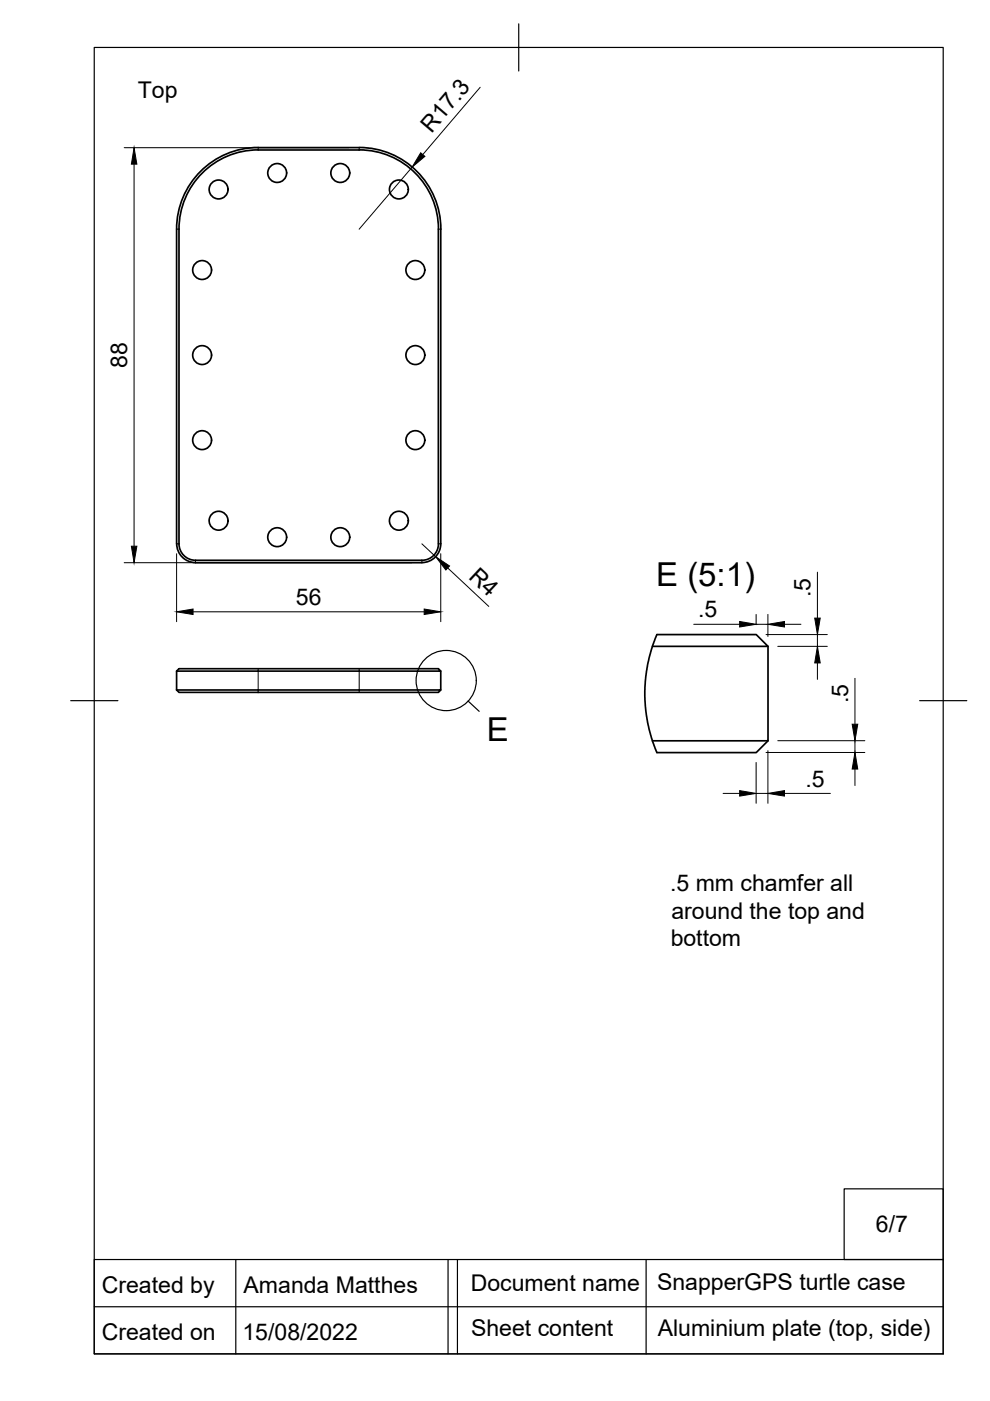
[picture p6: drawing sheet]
<svg xmlns="http://www.w3.org/2000/svg" width="210mm" height="297mm" viewBox="0 0 210 297" stroke-linecap="round" stroke-linejoin="round" font-family="sans-serif">
<!-- layer: Visible Narrow -->
<path d="M54.7 31.3v.5M76.2 31.3v.5M37.4 48.6h.6M92.9 48.6h.6M37.4 115.3h.6M41.4 118.8v.5M89.5 118.8v.5M92.9 115.3h.6M54.7 141.8v5M76.2 141.8v5" fill="none" stroke="#000" stroke-width=".21"/>
<!-- layer: Visible -->
<g fill="none" stroke="#000" stroke-width=".36">
<path d="M37.4 48.6v66.7M37.4 48.6a17.3 17.3 0 0 1 17.3-17.3h21.5a17.3 17.3 0 0 1 17.3 17.3M38 48.6v66.7a3.5 3.5 0 0 0 3.4 3.5h48.1a3.5 3.5 0 0 0 3.5-3.5M92.9 48.6v66.7M93 48.6a16.8 16.8 0 0 0-16.8-16.8h-21.5a16.8 16.8 0 0 0-16.7 16.8M93.5 48.6v66.7a4 4 0 0 1-4 4M37.5 115.3a4 4 0 0 0 4 4M41.4 119.3h48.1M138.3 137h24.5l-2.5-2.5h-21l-1 2.5-.9 3.4-.5 3.2-.2 2.8 .1 3.5 .5 3.2 .8 3.3 1.2 3.2h21l2.5-2.5M162.8 137v20.1h-24.5M37.4 142.3h56.1l-.6-.5h-54.9l-.6 .5v4M37.4 146.3h56.1l-.6 .5h-54.9z"/>
<path d="M93.5 142.3v4"/>
<circle cx="58.8" cy="36.7" r="2"/>
<circle cx="72.1" cy="36.7" r="2"/>
<circle cx="42.9" cy="57.3" r="2"/>
<circle cx="46.3" cy="40.2" r="2"/>
<circle cx="84.6" cy="40.2" r="2"/>
<circle cx="88.1" cy="57.3" r="2"/>
<circle cx="42.9" cy="75.3" r="2"/>
<circle cx="88.1" cy="75.3" r="2"/>
<circle cx="42.9" cy="93.3" r="2"/>
<circle cx="88.1" cy="93.3" r="2"/>
<circle cx="46.3" cy="110.4" r="2"/>
<circle cx="58.8" cy="113.9" r="2"/>
<circle cx="72.1" cy="113.9" r="2"/>
<circle cx="84.6" cy="110.4" r="2"/>
</g>
<!-- layer: Border -->
<path d="M20 10.1h180v276.9h-180zM110 5.1v10M15 148.6h10M195 148.6h10" fill="none" stroke="#000" stroke-width=".25"/>
<!-- layer: TitleBlock -->
<path d="M179 252.1h21v14.9h-21zM20 267h180v20h-180zM20 277.1h180M50 267v20M95 267v20M97 267v20M137 267v20" fill="none" stroke="#000" stroke-width=".25"/>
<!-- layer: Annotations -->
<g fill="none" stroke="#000" stroke-width=".25">
<path d="M99.3 148.6l2.3 2.2"/>
<circle cx="94.6" cy="144.3" r="6.4"/>
</g>
<!-- layer: Dimensions -->
<g fill="none" stroke="#000" stroke-width=".21">
<path d="M101.8 18.5l-12.2 14.3M26.3 31.3h47.7M28.4 34.8v81M87.4 35.4l-11.3 13.2M26.3 119.3h61.1M37.4 117.4v14.4M89.5 115.3l2.9 2.7M93.5 117.4v14.4M40.9 129.7h49M94.9 120.4l8.7 8.2M147.1 132.4h9.7M160.3 130.3v2.1"/>
<path d="M160.3 132.4h2.5M162.4 134.5h13M162.8 130.3v4.6M164.9 137h10.5M166.3 132.4h3.5M173.3 121.3v9.7M173.3 134.5v2.5M162.4 159.5h21M162.8 159.2v11.1M164.9 157h18.5M173.3 140.6v3.4M181.3 143.8v9.8"/>
<path d="M181.3 157v2.5M153.3 168.2h3.5M160.3 161.7v8.6M160.3 168.2h2.5M166.3 168.2h9.8M181.3 163.1v3.4"/>
</g>
<g fill="#000" stroke="#000" stroke-width=".21">
<path d="M28.4 31.3l.6 3.5h-1.1zM89.2 32.4l.9 .8-2.7 2.2zM27.9 115.8h1.1l-.6 3.5zM37.4 129.7l3.5-.6v1.2zM89.9 129.1l3.6 .6-3.6 .6zM92.4 118l2.9 2-.8 .8zM156.8 131.8l3.5 .6-3.5 .5zM162.8 132.4l3.5-.6v1.1zM172.7 131h1.2l-.6 3.5zM173.3 137l.6 3.6h-1.2zM180.7 153.6h1.2l-.6 3.4zM156.8 167.6l3.5 .6-3.5 .6z"/>
<path d="M162.8 168.2l3.5-.6v1.2zM181.3 159.5l.6 3.6h-1.2z"/>
</g>
<g font-size="7">
<text x="139.1" y="124.1">E (5:1)</text>
<text x="103.2" y="157.1">E</text>
</g>
<g font-size="4.9">
<text x="29.2" y="20.8">Top</text>
<text x="91.5" y="28.4" transform="rotate(-50 91.5 28.4)">R17.3</text>
<text x="27" y="78" transform="rotate(-90 27 78)">88</text>
<text x="99.2" y="122.5" transform="rotate(43 99.2 122.5)">R4</text>
<text x="62.7" y="128.3">56</text>
<text x="148" y="130.9">.5</text>
<text x="171.9" y="126.6" transform="rotate(-90 171.9 126.6)">.5</text>
<text x="179.8" y="149.1" transform="rotate(-90 179.8 149.1)">.5</text>
<text x="170.8" y="166.8">.5</text>
<text x="142.1" y="189">.5 mm chamfer all</text>
<text x="142.3" y="194.8">around the top and</text>
<text x="142.2" y="200.6">bottom</text>
<text x="185.7" y="261.1">6/7</text>
<text x="21.6" y="274.2">Created by</text>
<text x="51.6" y="274.1">Amanda Matthes</text>
<text x="99.8" y="273.7">Document name</text>
<text x="139.3" y="273.6">SnapperGPS turtle case</text>
<text x="21.6" y="284">Created on</text>
<text x="51.4" y="284.2">15/08/2022</text>
<text x="99.9" y="283.2">Sheet content</text>
<text x="139.4" y="283.3">Aluminium plate (top, side)</text>
</g>
</svg>
